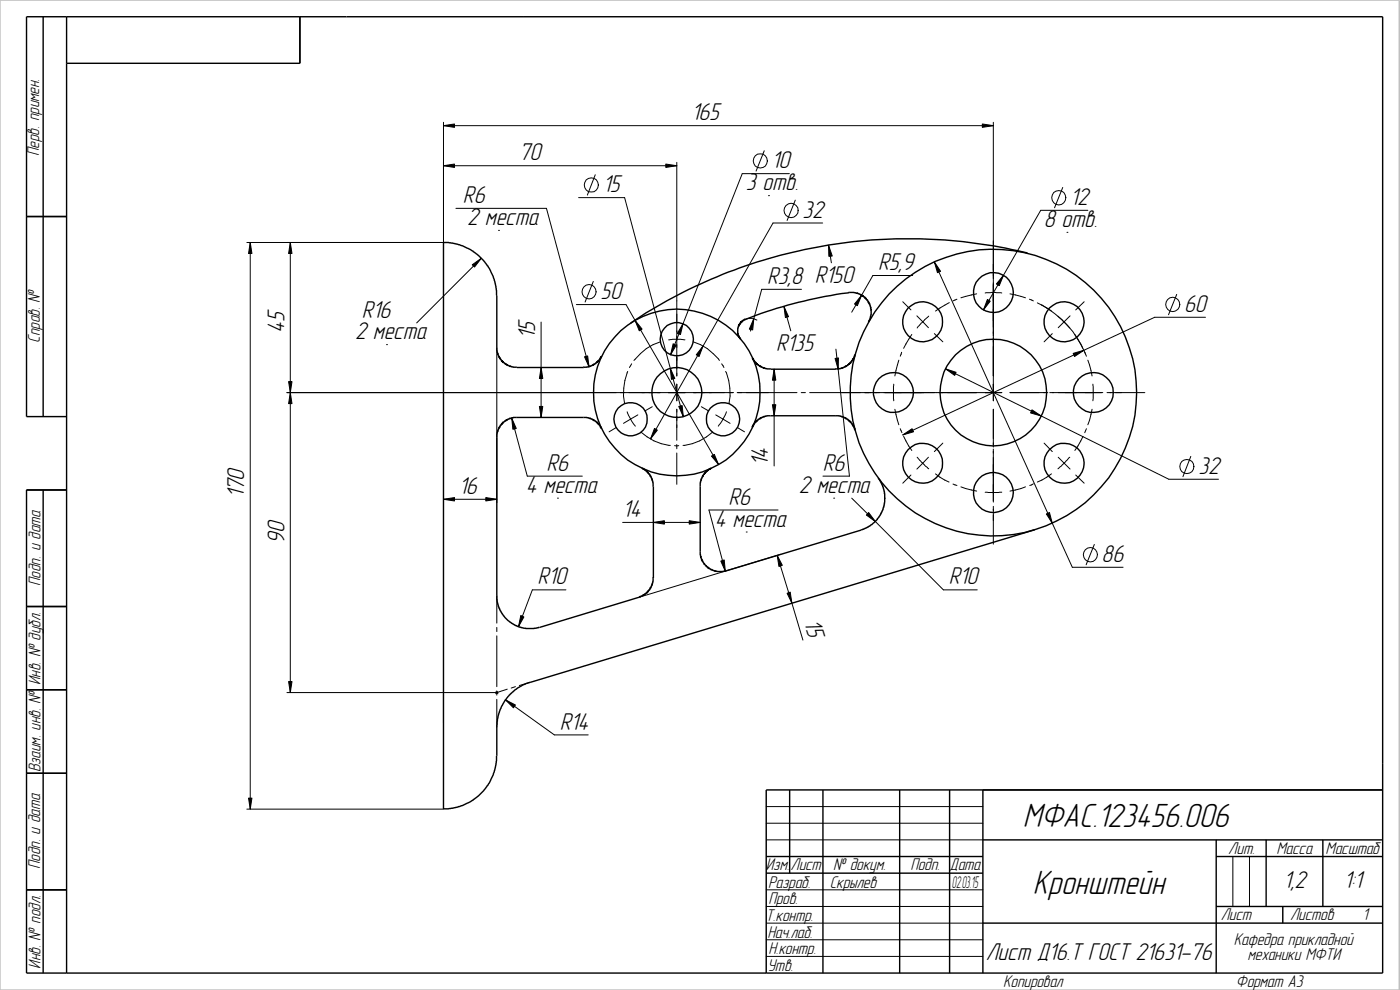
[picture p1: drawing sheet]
<svg xmlns="http://www.w3.org/2000/svg" width="420mm" height="297mm" viewBox="0 0 420 297" stroke-linecap="round" stroke-linejoin="round" font-family="sans-serif">
<g fill="none" stroke="#000" stroke-width=".3">
<path d="M133.1 36.7v36.1h-59M133.1 37.7h165M298.1 36.7v83.6M133.1 49.7h70M173.7 59.3h13.8l17.6 65.7M178.6 52.4l-2.3 6.1M203.1 48.7v64.1M229.4 45.2l-2.5 6.1M230.6 58.7h.1M236.9 52.1h-14.1l-21.5 54.4M318.9 56.2l-2.4 6.1M75.1 72.8v170"/>
<path d="M87.1 72.8v135M136.8 62.5h27.2l12.8 47.6M144.4 77.5l-19.3 19.4M149.6 69.1h.1M238.7 60.1l-2.5 6.1M246.9 66.9h-14.9l-36.8 64.8M248.7 73.6l.8 5.3M280.4 78.6l41.4 91.6h15.3M320.2 69.7h.1M326.5 63.1h-14.2l-17.2 29.9M162.4 96.6v28.7M173 91.4h14.9l27.7 48"/>
<path d="M178.1 84.4l-2.5 6.2M223.9 95.8a3.8 3.8 0 0 1 3.3 .2M235.3 92l2 7.3M240.5 86.8h-11.9l-3.4 12.5M270.9 90.5l2.5 2.5M273.9 82.7h-11.9l-6.4 11M275.2 94.8l1.7 1.7M276.9 96.5l-1.6 1.9M276.9 96.5l1.7 1.8M278.7 94.9l-1.8 1.6M284.9 90.8l-4.1 2.5M287.2 89.8l-1.2 .5"/>
<path d="M293.1 88.2l-4.7 1.2M295.7 87.9l1.8-.2 3.2 .2M303.1 88.2l4.7 1.2M308.9 89.8l1.2 .5M311.3 90.9l4.3 2.4M312.6 91.5a30 30 0 0 1 13.1 14.5M317.5 94.9l3.6 3.5M321.1 94.8l-3.5 3.5M325.4 90.5l-2.6 2.5M353.1 88.3l-2.4 6.1M361.8 95.2h-15.3l-75.6 35.3M86.1 117.8h134"/>
<path d="M116 103.4h.1M149.1 104.3v46.5M188.4 111.4a16.9 16.9 0 0 0-.9 9.7M189.6 109.2l-.7 1.1M198.2 102.6a15.7 15.7 0 0 0-8 5.5M200.7 102l1.1-.2 3.8 .2M203.1 115.3v5M208 102.6a15.1 15.1 0 0 1 7.9 5.5M216.6 109.2l.7 1.1M217.8 111.4a15.5 15.5 0 0 1 1 9.7M221.2 117.8h18M232.3 110.8v29"/>
<path d="M240.5 117.8h1.2M243 117.8h57.7M250.9 104.8l4 38.1h-7.9M268.2 115.3v5M269.7 108.1l-1.1 4.7M270.6 105.7l-.4 1.2M273.6 100.4l-2.4 4.1M280.4 100.1l2.6 2.5M283.8 110.7l67 33.1h14.9M303.1 117.8h11.4M315 117.8h16M315.8 100.1l-2.4 2.5"/>
<path d="M322.6 100.4l2.4 4.1M325.5 105.7l.6 1.2M326.5 108.1l1.2 4.7M328 115.3v5M332.2 117.8h11.4M153.6 125.5l4.6 17.4h16.6M184.9 128.3l-2.1 1.3M188.2 123.6l1 2.2M189.2 125.8l1.5 2.1M189.2 125.8l-2.1 1.2M191.4 124.5l-2.2 1.3M192.4 129.7a15.2 15.2 0 0 0 8.8 3.9"/>
<path d="M195.7 122l-2.2 1.3M202.4 133.7h1.3M203.1 122.8v9.3M203.1 133.4v1.2M203.1 135.9v9.4M210.5 122l2.2 1.3M213.9 129.7a15.1 15.1 0 0 1-8.9 3.9M214.8 124.5l2.2 1.3M217 125.8l-1.4 2.1M217 125.8l2.1 1.2M218 123.6l-1 2.2M221.3 128.3l2.1 1.3"/>
<path d="M268.6 122.8l1.1 4.7M270.2 128.6l.5 1.2M271.2 130.9l2.4 4.3M275.3 137.2l1.6 1.8M276.9 139l1.8 1.7M276.9 139l-1.7 1.7M278.6 137.2l-1.7 1.8M283 133l-2.6 2.5M298.1 122.8v11.3M298.1 134.7v16M313.4 133l2.4 2.5M317.6 137.2l3.5 3.5"/>
<path d="M321.1 137.2l-3.6 3.5M325 130.9l-2.4 4.3M326.1 128.6l-.6 1.2M327.7 122.8l-1.2 4.7M357.4 136.9l-2.4 6.1M133.1 149.8h16M167.3 149.5h.1M186.9 156.7h23.2M223.9 159.6h.1M233.5 153h-20.7l4.9 18.4M250.2 149.5h.1M255.6 149.5l27.5 27.5h10.2"/>
<path d="M273.4 142.5l-2.5 2.5M280.8 142.2l1.3 1 2.7 1.4M286 145.2l1.2 .5M288.4 146.1l4.7 1.2M295.7 147.7h5M298.1 151.9v11.4M307.8 146.1l-4.7 1.2M310.1 145.1l-1.1 .6M315.6 142.2l-2.9 1.8-1.4 .6M322.8 142.5l2.6 2.5M149.1 178.7v8.3M169.8 177h-10l-4.2 11"/>
<path d="M233.3 166.7l7.7 25.4M234.3 166.3l-42.4 12.9M328.4 163.4l-2.4 6M149.1 188.2v1.3M149.1 190.8v15.2M86.1 207.8h63.3M133.1 207v10.1M148.8 207.5l.6 .6M149.1 207.3v1.3M149.1 209.8v8.3M149.4 207.5l-.6 .6M151.7 210l14.7 10.5h10.1"/>
<path d="M152.2 206.8l-3.1 1M154.7 206l-1.3 .4M159.1 204.8l-3.2 .9M74.1 242.8h59M230 242h65M230 247h65M230 252h65M370 257v15M375 257v15M230 267h65M230 272h65M230 277h65"/>
<path d="M230 282h65M230 287h65"/>
<circle cx="177.4" cy="55.5" r="2.13"/>
<circle cx="228.1" cy="48.3" r="2.15"/>
<circle cx="317.7" cy="59.3" r="2.13"/>
<circle cx="237.4" cy="63.1" r="2.12"/>
<circle cx="176.8" cy="87.5" r="2.13"/>
<circle cx="351.9" cy="91.3" r="2.13"/>
<circle cx="356.2" cy="140" r="2.13"/>
<circle cx="327.2" cy="166.4" r="2.13"/>
</g>
<path d="M0 0h419.9v297h-419.9z" fill="none" stroke="#c0c0c0" stroke-width=".42"/>
<g fill="none" stroke="#000" stroke-width=".42">
<path d="M13 5v120M20 5v287M90 5v14h-70M8 65h12M308.4 75.9a150.3 150.3 0 0 0-119.2 21.1M260.7 96.5l.6-1.3 .2-2.3-.5-1.6-.5-.9-1.1-1.3-1.3-.8-1.8-.6h-1a122 122 0 0 0-32.4 8.5l-1.1 1.2-.4 1.2v1.5l.8 1.7M155.1 110.2l-2-.3-1.6-.8-1.5-1.5-.8-2-.2-18.4-.7-3.4-1.5-3.3-2.2-2.8-1.1-1.1-2.2-1.6-4-1.7-2.7-.5h-1.5v170l2.7-.3 3.1-.8 3.1-1.6 3.2-2.9 1.6-2.2 1.2-2.5 .8-3 .2-2.7M180.5 106.8l-.5 1-1.3 1.3-1.6 .8-1 .3-21 .1M256.6 106.4l-.9 1.9-1.3 1.3-1.6 .8-1.9 .4-20.7-.1-1-.3-1.6-.8-.9-.9-1-1.4M20 125h-12v-120h407v287h-407v-145h12M180.5 128.6l-.5-1-1.3-1.2-1.6-.9-1-.2h-22l-1.6 .5-1.5 .9-1 1.2-.6 1.3-.3 1 .1 50.3 .6 2 .9 1.7 .8 1 2 1.8 2.4 1.2 1.9 .4h2.5l1.6-.4M225.7 128.2l.6-1.1 1.3-1.3 1.6-.8 1-.3h21.6l1.6 .6 1.4 .9 1.1 1.2 .7 1.7"/>
<path d="M13 147v145M192.6 140.4l1.5 .9 .8 1 .8 1.6 .3 1 .1 28.5-.4 2-.8 1.6-1.3 1.3-1.8 .8M213.5 140.4l-1.4 .9-.9 1-.8 1.6-.3 1v21.5l.5 1.5 1.2 1.8 1.6 1.2 1.8 .6 2.6-.2 40.7-12.3 2.1-.9 2.7-2.3 1.4-2.2 .6-1.9 .3-2.2-.2-1.9-.8-2.5-1-1.6M310.6 158.9l-152.5 46.1-2.9 1.5-2.4 2.1-1.2 1.4-1.6 3-.6 2-.3 2.5v9.3M191.9 179.2l-29.9 9M8 182h12M8 207h12M8 232h12M237 237v25M247 237v55M270 237v55M285 237v55"/>
<path d="M295 237v55M415 237h-185v55M230 257h65M295 252h120M365 257h50M365 252v40M380 252v20M397 252v20M8 267h12M230 262h65M295 277h120M365 272h50"/>
<path d="M385 272v5"/>
<circle cx="276.9" cy="96.5" r="6"/>
<circle cx="298.1" cy="87.8" r="6"/>
<circle cx="319.3" cy="96.5" r="6"/>
<circle cx="203.1" cy="117.8" r="25"/>
<circle cx="203.1" cy="101.8" r="5"/>
<circle cx="203.2" cy="117.8" r="7.5"/>
<circle cx="268.2" cy="117.8" r="6"/>
<circle cx="298.1" cy="117.8" r="43"/>
<circle cx="298.1" cy="117.8" r="16"/>
<circle cx="328.1" cy="117.8" r="6"/>
<circle cx="189.2" cy="125.8" r="5"/>
<circle cx="217" cy="125.8" r="5"/>
<circle cx="276.9" cy="139" r="6"/>
<circle cx="319.3" cy="139" r="6"/>
<circle cx="298.1" cy="147.8" r="6"/>
</g>
<g fill="#000" stroke="#000" stroke-width=".3">
<path d="M133.1 37.7l3.3-.5v1zM294.8 37.2l3.3 .5-3.3 .5zM133.1 49.7l3.3-.5v1zM199.8 49.2l3.3 .5-3.3 .5zM75.1 72.8l.5 3.3h-1zM87.1 72.8l.5 3.3h-1zM141.7 79.4l2.7-1.9-2 2.6zM248.7 73.6l1.1 3.2-1 .1zM280.4 78.6l1.9 2.8-1 .4zM190.6 96.1l2.1 2.6-.8 .6zM205 97.1l-.8 3.3-.9-.4zM226.2 95.6l-.3 3.4-1-.3z"/>
<path d="M235.3 92l1.3 3-.9 .3zM258.6 88.6l-1.3 3.1-.8-.5zM296.3 89.9l.9 .5-2.1 2.6zM301.2 82.6l-1.3 3.1-.9-.5zM87.1 117.8l.5 3.3h-1zM86.6 114.5h1l-.5 3.3zM162.4 110.3l.5 3.3h-1zM175.4 107l1-.2 .4 3.3zM201.2 110.5l1.3 3.1-1 .2zM202 103.2l.9 .4-1.6 2.9zM211 103.8l-1.2 3.2-.8-.5zM232.3 110.8l.5 3.3h-1z"/>
<path d="M250.6 107.6l1-.2-.1 3.4zM283.8 110.7l3.1 1-.4 .9zM322.1 106l3.2-.9-2.8 1.9zM153.6 125.5l1.3 3.1-1 .2zM161.9 121.9h1l-.5 3.4zM196.4 128.6l.9 .5-2.1 2.6zM203.7 121.9l1-.2 .4 3.3zM213.5 136.8l.9-.5 1.2 3.1zM231.8 121.4h1l-.5 3.3zM270.9 130.5l2.8-1.9 .5 1zM309.7 123l2.8 1.8-3.2-.9zM133.1 149.8l3.3-.5v1z"/>
<path d="M145.8 149.3l3.3 .5-3.3 .5zM196.1 156.7l3.3-.5v1.1zM206.8 156.2l3.3 .5-3.3 .6zM260.7 153.8l2 2.7-2.7-2zM314 154.2l1-.4 .8 3.2zM216.3 168.3l1-.3 .4 3.4zM233.3 166.7l1.5 2.9-1 .4zM156.3 184.7l.9 .4-1.6 2.9zM236.2 178l1-.3 .5 3.3zM86.6 204.5h1l-.5 3.3zM151.7 210l3 1.5-.6 .9zM74.6 239.5h1l-.5 3.3z"/>
</g>
<g font-size="10.4">
<text x="306.9" y="248.2">МФАС.123456.006</text>
<text x="310" y="268.3">Кронштейн</text>
</g>
<g font-size="7.5">
<text x="207.5" y="36.1">165</text>
<text x="155.7" y="48.1">70</text>
<text x="231.6" y="50.5">10</text>
<text x="180.9" y="57.7">15</text>
<text x="223.9" y="57.1">3 отв.</text>
<text x="138.9" y="60.9">R6</text>
<text x="240.9" y="65.3">32</text>
<text x="321.1" y="61.5">12</text>
<text x="140.2" y="67.5">2 места</text>
<text x="313.3" y="68.1">8 отв.</text>
<text x="263.6" y="81.1">R5,9</text>
<text x="180.3" y="89.8">50</text>
<text x="230.2" y="85.2">R3,8 R150</text>
<text x="108.5" y="95.3">R16</text>
<text x="355.3" y="93.6">60</text>
<text x="85.3" y="99.9" transform="rotate(-90 85.3 99.9)">45</text>
<text x="106.6" y="101.8">2 места</text>
<text x="160.6" y="101.6" transform="rotate(-90 160.6 101.6)">15</text>
<text x="232.9" y="105.3">R135</text>
<text x="164" y="141.3">R6</text>
<text x="230.5" y="139.8" transform="rotate(-90 230.5 139.8)">14</text>
<text x="247" y="141.3">R6</text>
<text x="359.7" y="142.2">32</text>
<text x="73.3" y="149.5" transform="rotate(-90 73.3 149.5)">170</text>
<text x="137.7" y="148.2">16</text>
<text x="157.8" y="147.9">4 места</text>
<text x="239.7" y="147.9">2 места</text>
<text x="186.9" y="155.1">14</text>
<text x="218.6" y="151.4">R6</text>
<text x="214.5" y="158">4 места</text>
<text x="85.3" y="163.3" transform="rotate(-90 85.3 163.3)">90</text>
<text x="330.6" y="168.6">86</text>
<text x="161.3" y="175.4">R10</text>
<text x="284.7" y="175.4">R10</text>
<text x="241.2" y="186.7" transform="rotate(73 241.2 186.7)">15</text>
<text x="168" y="218.9">R14</text>
<text x="385.2" y="266.4">1,2</text>
<text x="403.3" y="266.4">1:1</text>
<text x="295.8" y="288">Лист Д16.Т ГОСТ 21631-76</text>
</g>
<g font-size="5.3">
<text x="11.8" y="46.8" transform="rotate(-90 11.8 46.8)">Перв. примен.</text>
<text x="11.9" y="102.9" transform="rotate(-90 11.9 102.9)">Справ. №</text>
<text x="12.1" y="175.8" transform="rotate(-90 12.1 175.8)">Подп. и дата</text>
<text x="12.1" y="205.6" transform="rotate(-90 12.1 205.6)">Инв. № дубл.</text>
<text x="12.1" y="231.7" transform="rotate(-90 12.1 231.7)">Взаим. инв. №</text>
<text x="368.6" y="256.1">Лит.</text>
<text x="383.1" y="256.1">Масса</text>
<text x="397.8" y="256.1">Масштаб</text>
<text x="12" y="260.8" transform="rotate(-90 12 260.8)">Подп. и дата</text>
<text x="229.9" y="261.1">Изм.</text>
<text x="237.2" y="261.1">Лист</text>
<text x="250" y="261.1">№ докум.</text>
<text x="273.2" y="261.1">Подп.</text>
<text x="285" y="261.1">Дата</text>
<text x="230.5" y="266.4">Разраб.</text>
<text x="249" y="266.4">Скрылев</text>
<text x="230.6" y="271.4">Пров.</text>
<text x="366.4" y="276">Лист</text>
<text x="387.2" y="276">Листов</text>
<text x="408.9" y="276">1</text>
<text x="229.8" y="276.4">Т.контр.</text>
<text x="230.4" y="281.5">Нач.лаб.</text>
<text x="230.6" y="286.2">Н.контр.</text>
<text x="370.3" y="283.4">Кафедра прикладной</text>
<text x="374.4" y="288">механики МФТИ</text>
<text x="12.1" y="290.6" transform="rotate(-90 12.1 290.6)">Инв. № подл.</text>
<text x="230.4" y="291.3">Утв.</text>
<text x="301.1" y="296.2">Копировал</text>
<text x="370.9" y="296.2">Формат А3</text>
</g>
<text font-size="5.1" x="285.7" y="266.4">02.03.15</text>
</svg>
